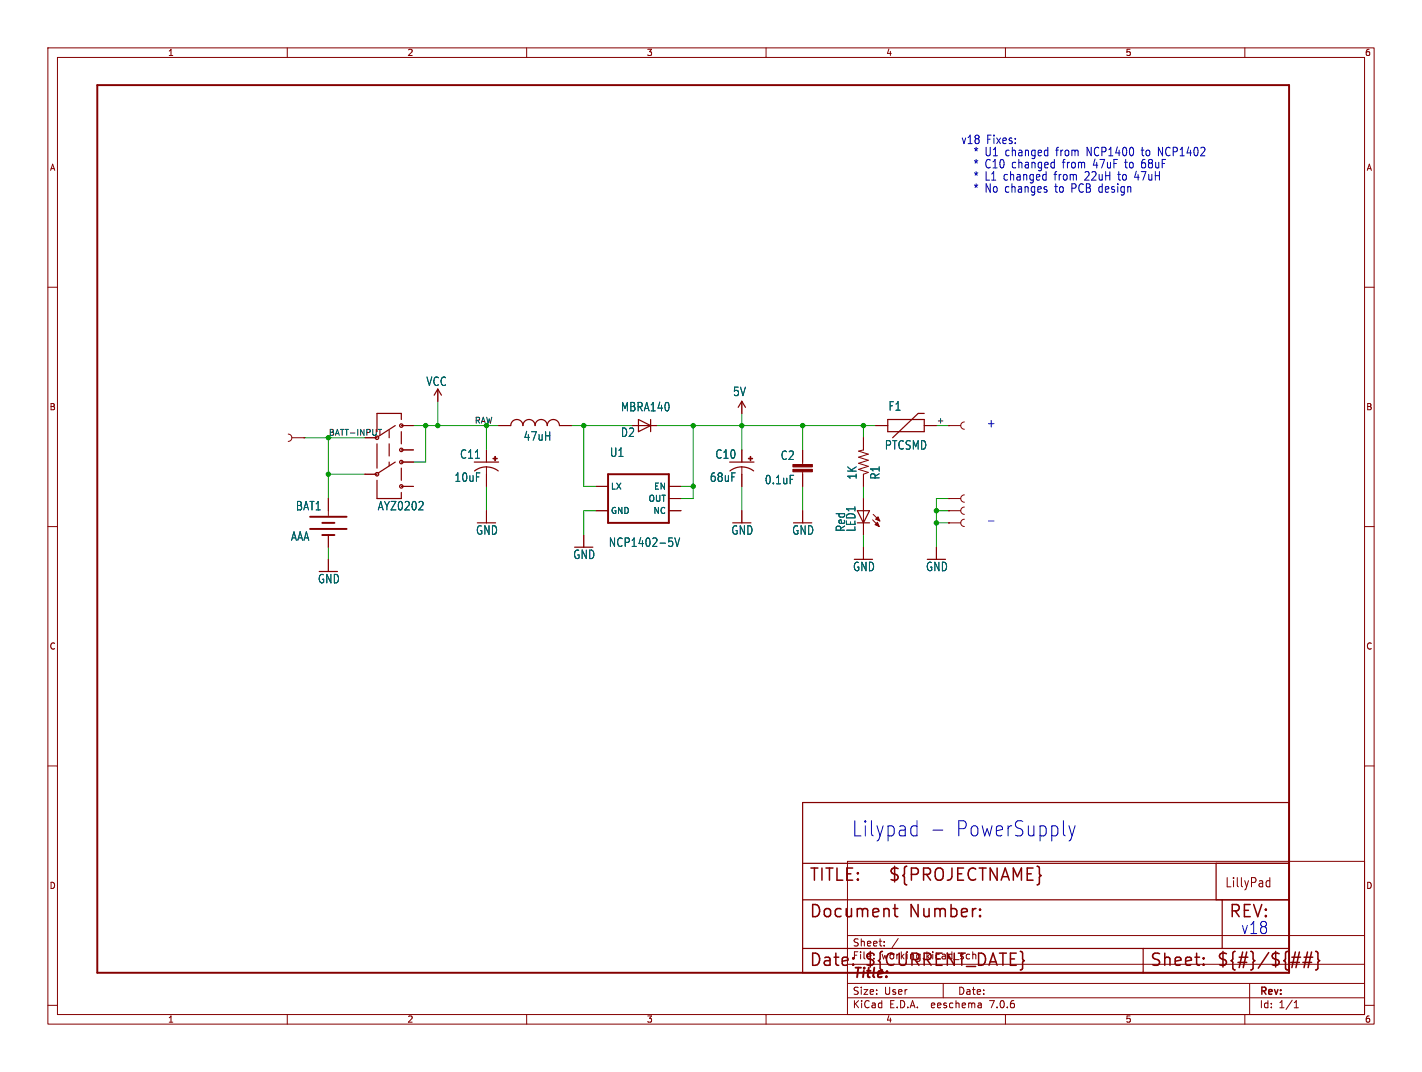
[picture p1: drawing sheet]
<svg xmlns="http://www.w3.org/2000/svg" width="297mm" height="224mm" viewBox="0 0 297 224" stroke-linecap="round" stroke-linejoin="round" font-family="sans-serif">
<g fill="none" stroke="#840000" stroke-width=".21">
<path d="M10 10h277v203.9h-277zM12 12h273v199.9h-273zM60 10v2M110 10v2M160 10v2M210 10v2M260 10v2M10 60h2M285 60h2M60.2 90.7a.76 .76 0 0 1 .8 .7 .76 .76 0 0 1-.8 .8M61 91.4h2.5M63.5 91.4h.1"/>
<path d="M76.2 99.1h2.5M83.8 88.9h2.6M83.8 94h2.6M83.8 96.5h2.6M91.4 81.3v2.5M101.6 94v2.5M101.6 97.5v4.1M104.1 88.9h2.6M116.8 88.9h2.6M132.1 88.9h5.1M154.9 83.8v2.6M154.9 94v2.5"/>
<path d="M154.9 97.5v4.1M167.6 94v3M167.6 98.6v3M180.3 91.4v2.6l-1 .2 2.1 .7-2.1 .6 2.1 .6-2.1 .7 2.1 .6-2.1 .6 2.1 .7-1.1 .4v2.5M182.9 88.9h2.5M193 88.9h2.6M198.1 88.9h.1M198.1 88.9h2.6M201.4 88.1a.76 .76 0 0 0-.7 .8 .76 .76 0 0 0 .7 .8M10 110h2M68.6 104.1v3.6M68.6 111.8v2.5"/>
<path d="M68.6 116.8v2.6M83.8 101.6h2.6M101.6 106.7v2.5M121.9 111.8v2.5M124.5 101.6h2.5M124.5 106.7h2.5M139.7 101.6h2.5M139.7 104.1h2.5M139.7 106.7h2.5M154.9 106.7v2.5M167.6 106.7v2.5M180.3 104.1v7.7"/>
<path d="M180.3 114.3v2.5M182.2 108.6l1.4 1.4M182.4 107.4l1.4 1.4M195.6 114.3v2.5M198.1 106.7h.1M198.1 109.2h.1M198.1 104.1h.1M198.1 104.1h2.6M198.1 106.7h2.6M198.1 109.2h2.6M201.4 105.9a.76 .76 0 0 0-.7 .8 .76 .76 0 0 0 .7 .7M201.4 108.5a.76 .76 0 0 0-.7 .7 .76 .76 0 0 0 .7 .8"/>
<path d="M201.4 103.4a.76 .76 0 0 0-.7 .7 .76 .76 0 0 0 .7 .8M285 110h2M10 160h2M285 160h2M177 179.9h108v32h-108zM177 195.4h108M184.7 197.5v.1M184.7 196.7v.1M187.6 196l-1.3 2M264.5 185.1l.3 .1h.4M265.2 183.3v1.9M265.2 184.1l-.4-.1-.3 .1"/>
<path d="M10 210h2M60 211.9v2M110 211.9v2M160 211.9v2M177 208.4h108M177 205.4h108M177 201.4h108M197 205.4v3M204.9 209.6l.1 .9M205 210.4l-.2 .1M205 209.9h-.2M210 211.9v2"/>
<path d="M260 211.9v2M261 205.4v6.5M270.3 210.5h.9M270.3 209.4l.4-.4v1.5M285 210h2"/>
</g>
<path d="M20.3 17.8h248.9v185.4h-248.9zM127 99.1h12.7v10.1h-12.7zM64.8 108h7.6M64.8 110.5h7.6M67.3 109.2h2.5M67.3 111.8h2.5" fill="none" stroke="#840000" stroke-width=".41"/>
<g fill="none" stroke="#840000" stroke-width=".25">
<path d="M78.7 92.7v5.1M81.3 89.9v1.5M81.3 92.7v2.6M81.3 96.5v.8M82.5 96.5l-3.5 2.3M82.5 88.9l-3.5 2.3M83.8 87.6v-1.2h-5.1v3.8M83.8 90.2v2.5M83.8 97.8v2.5M90.7 82.6l.7-1.3 .8 1.3M99.1 96.5h5M104.1 98.4a4.1 4.1 0 0 0-5 0"/>
<path d="M106.7 88.9a1.27 1.27 0 0 1 1.2-1.3 1.27 1.27 0 0 1 1.3 1.3 1.27 1.27 0 0 1 1.3-1.3 1.27 1.27 0 0 1 1.3 1.3 1.27 1.27 0 0 1 1.2-1.3 1.27 1.27 0 0 1 1.3 1.3 1.27 1.27 0 0 1 1.3-1.3 1.27 1.27 0 0 1 1.2 1.3M133.3 87.6l2.6 1.3-2.6 1.3zM135.9 87.6v2.6M152.4 96.5h5.1M154.2 85.1l.7-1.3 .8 1.3M157.4 98.4a4.1 4.1 0 0 0-4.9 0M185.4 87.6h7.6v2.6h-7.6zM193 86.4h-1.2l-5.4 5M78.7 100.3v3.8h5.1v-1.2M179.1 109.2h2.5M179.1 106.7h2.5l-1.3 2.5zM167.6 167.6h101.6v35.6h-101.6z"/>
<path d="M167.6 198.1h101.6M167.6 180.3h101.6M167.6 188h101.6M238.8 198.1v5.1M254 180.3v7.7M255.3 188v10.1"/>
<circle cx="78.7" cy="91.4" r=".36"/>
<circle cx="78.7" cy="99.1" r=".36"/>
<circle cx="83.8" cy="88.9" r=".36"/>
<circle cx="83.8" cy="94" r=".36"/>
<circle cx="83.8" cy="96.5" r=".36"/>
<circle cx="83.8" cy="101.6" r=".36"/>
</g>
<path d="M87.4 106.5h1M88.3 104.9v.6M139.7 112.4h.7M140.2 113l.3 .4v.4l-.3 .3M140.9 112.4l.6 1.7 .5-1.7" fill="none" stroke="#006464" stroke-width=".21"/>
<g fill="#840000" stroke="#840000" stroke-width=".21">
<path d="M103 95.7h.9v.2h-.9z"/>
<path d="M103.3 95.3h.2v.9h-.2z"/>
<path d="M182.9 108.5l.5-.5 .4 .8z"/>
<path d="M183.3 109.1l.3 .9-.8-.4z"/>
<path d="M165.6 98h4.1v.6h-4.1z"/>
<path d="M165.6 97h4.1v.5h-4.1z"/>
<path d="M156.3 95.7h.9v.2h-.9z"/>
<path d="M156.7 95.3h.1v.9h-.1z"/>
</g>
<g fill="none" stroke="#840000" stroke-width=".32">
<path d="M186.5 189.8h1M186.9 188.9v2.2l.1 .3 .5 .1M204.7 191.2l.1 .2-.1 .1M204.7 191.2l-.1 .2 .1 .1M204.7 189.9v.2M204.7 191.2v.3M204.7 189.9l.1 .1-.1 .1M204.7 189.9l-.1 .1 .1 .1M269.8 199.9h1.8M271.4 198.9l-.7 3.2M272.4 199.9h1.8M273.1 198.9l-.7 3.2"/>
<path d="M273.9 198.9l-.7 3.2M274.8 198.7l.3 .2 .2 .2v1.2l.3 .4-.3 .3v1.2l-.2 .3-.3 .1M178.2 201.4l.1 .1-.1 .1M251.4 201.4l.1 .1-.1 .1M251.4 201.4l-.1 .1 .1 .1M251.4 200.1v.2M251.4 201.4v.2M251.4 200.1l.1 .1-.1 .1M251.4 200.1l-.1 .1 .1 .1M269.6 201h1.8M272.1 201h1.8"/>
</g>
<path d="M79 89.7h.7" fill="none" stroke="#0f0f0f" stroke-width=".21"/>
<g fill="none" stroke="#0000c2" stroke-width=".21">
<path d="M218.5 35.8v1.8M218.5 37.5l-.2 .1M218.6 39.7v.4M218.7 31.4h.1M218.8 30.8v1.7M218.8 32.5h-.1M220.1 33.9l.1 .1M220.2 33.3v1.8M220.2 35l-.1 .1M206.5 108.8h1.1M190.8 172.5l.7 .1M191.5 171.4v3.2"/>
<path d="M191.5 174.5l-.7 .1M194.9 173.4h2M223.3 172.5l.6 2.1M223.9 174.6l-.3 .8-.3 .3M224.5 172.5l-.6 2.1"/>
</g>
<g fill="none" stroke="#009600" stroke-width=".21">
<path d="M63.5 91.4h12.7M68.6 91.4v12.7M68.6 99.1h7.6M86.4 88.9h17.7M88.9 88.9v7.6h-2.5M91.4 83.8v5.1M101.6 88.9v5.1M119.4 88.9h12.7M121.9 88.9v12.7h2.6M137.2 88.9h45.7M144.8 88.9v15.2h-2.6M154.9 86.4v7.6"/>
<path d="M167.6 88.9v5.1M180.3 88.9v2.5M195.6 88.9h2.5M68.6 114.3v2.5M101.6 101.6v5.1M124.5 106.7h-2.6v5.1M142.2 101.6h2.6M154.9 101.6v5.1M167.6 101.6v5.1M180.3 101.6v2.5M180.3 111.8v2.5M195.6 106.7h2.5"/>
<path d="M195.6 109.2h2.5M198.1 104.1h-2.5v10.2"/>
</g>
<g fill="#009600" stroke="#009600" stroke-width=".21">
<circle cx="121.9" cy="88.9" r=".46"/>
<circle cx="101.6" cy="88.9" r=".46"/>
<circle cx="68.6" cy="99.1" r=".46"/>
<circle cx="88.9" cy="88.9" r=".46"/>
<circle cx="91.4" cy="88.9" r=".46"/>
<circle cx="68.6" cy="91.4" r=".46"/>
<circle cx="195.6" cy="109.2" r=".46"/>
<circle cx="167.6" cy="88.9" r=".46"/>
<circle cx="144.8" cy="101.6" r=".46"/>
<circle cx="144.8" cy="88.9" r=".46"/>
<circle cx="154.9" cy="88.9" r=".46"/>
<circle cx="195.6" cy="106.7" r=".46"/>
<circle cx="180.3" cy="88.9" r=".46"/>
</g>
<g font-size="4.4" fill="#0000c2">
<text x="177.8" y="175">Lilypad</text>
<text x="199.4" y="175">PowerSupply</text>
</g>
<g font-size="3.5" fill="#840000">
<text x="168.9" y="184.4">TITLE:</text>
<text x="185.4" y="184.4">${PROJECTNAME}</text>
<text x="168.9" y="192.1">Document</text>
<text x="189.9" y="192.1">Number:</text>
<text x="256.5" y="192.1">REV:</text>
<text x="168.9" y="202.2">Date:</text>
<text x="180.3" y="202.2">${CURRENT_DATE}</text>
<text x="240" y="202.2">Sheet:</text>
<text x="254" y="202.2">${#}/${##}</text>
</g>
<text font-size="3.5" fill="#0000c2" x="259.1" y="195.3">v18</text>
<text font-size="2.8" fill="#840000" x="178" y="204.8">Title:</text>
<text font-size="2.7" fill="#840000" x="255.8" y="185.6">LillyPad</text>
<g font-size="2.5" fill="#0000c2">
<text x="200.7" y="30.2">v18</text>
<text x="203.2" y="32.8">* U1 changed</text>
<text x="203.2" y="35.3">* C10</text>
<text x="206" y="30.2">Fixes:</text>
<text x="211.4" y="35.3">changed</text>
<text x="220.7" y="32.8">from</text>
<text x="222.1" y="35.3">from</text>
<text x="227.2" y="32.8">NCP1400</text>
<text x="228.6" y="35.3">47uF</text>
<text x="235.4" y="35.3">to</text>
<text x="238.9" y="32.8">to</text>
<text x="239" y="35.3">68uF</text>
<text x="242.4" y="32.8">NCP1402</text>
<text x="203.2" y="40.4">* No changes</text>
<text x="203.2" y="37.9">* L1 changed</text>
<text x="220.4" y="37.9">from</text>
<text x="220.5" y="40.4">to</text>
<text x="224" y="40.4">PCB design</text>
<text x="226.8" y="37.9">22uH</text>
<text x="234" y="37.9">to</text>
<text x="237.5" y="37.9">47uH</text>
<text x="206" y="89.4">+</text>
</g>
<g font-size="2.5" fill="#006464">
<text x="89" y="80.8">VCC</text>
<text x="153" y="82.9">5V</text>
<text x="129.6" y="86.1">MBRA140</text>
<text x="185.5" y="86">F1</text>
<text x="109.3" y="92.3">47uH</text>
<text x="127.3" y="95.6">U1</text>
<text x="129.6" y="91.5">D2</text>
<text x="184.7" y="94.1">PTCSMD</text>
<text x="94.8" y="100.9">10uF</text>
<text x="96" y="96">C11</text>
<text x="148.2" y="100.9">68uF</text>
<text x="149.3" y="96">C10</text>
<text x="159.6" y="101.4">0.1uF</text>
<text x="163" y="96.3">C2</text>
<text x="179.1" y="100.3" transform="rotate(-90 179.1 100.3)">1K</text>
<text x="183.9" y="100.3" transform="rotate(-90 183.9 100.3)">R1</text>
<text x="61.7" y="106.8">BAT1</text>
<text x="78.8" y="106.8">AYZ0202</text>
<text x="60.7" y="113.2">AAA</text>
<text x="99.3" y="111.9">GND</text>
<text x="152.7" y="111.9">GND</text>
<text x="165.4" y="111.9">GND</text>
<text x="176.7" y="111.2" transform="rotate(-90 176.7 111.2)">Red</text>
<text x="178.9" y="111.2" transform="rotate(-90 178.9 111.2)">LED1</text>
<text x="119.6" y="117">GND</text>
<text x="127.1" y="114.4">NCP1402-5V</text>
<text x="178.1" y="119.5">GND</text>
<text x="193.3" y="119.5">GND</text>
<text x="66.3" y="122.1">GND</text>
</g>
<g font-size="2.1" fill="#840000">
<text x="178" y="197.9">Sheet:</text>
<text x="178" y="200.6">File:</text>
<text x="184.1" y="200.6">working.kicad_sch</text>
<text x="178" y="208">Size:</text>
<text x="184.7" y="208">User</text>
<text x="200" y="208">Date:</text>
<text x="263" y="208.2">Rev:</text>
<text x="178" y="210.8">KiCad</text>
<text x="185.7" y="210.8">E.D.A.</text>
<text x="194.6" y="210.8">eeschema</text>
<text x="207" y="210.8">7.0.6</text>
<text x="263" y="210.8">Id:</text>
<text x="267.1" y="210.8">1/1</text>
</g>
<g font-size="1.8" fill="#840000">
<text x="35" y="11.9">1</text>
<text x="85" y="11.9">2</text>
<text x="135" y="11.9">3</text>
<text x="185" y="11.9">4</text>
<text x="235" y="11.9">5</text>
<text x="285" y="11.9">6</text>
<text x="10.3" y="35.9">A</text>
<text x="285.3" y="35.9">A</text>
<text x="10.3" y="85.9">B</text>
<text x="285.3" y="85.9">B</text>
<text x="10.3" y="135.9">C</text>
<text x="285.3" y="135.9">C</text>
<text x="10.3" y="185.9">D</text>
<text x="285.3" y="185.9">D</text>
<text x="35" y="213.8">1</text>
<text x="85" y="213.8">2</text>
<text x="135" y="213.8">3</text>
<text x="185" y="213.8">4</text>
<text x="235" y="213.8">5</text>
<text x="285" y="213.8">6</text>
</g>
<g font-size="1.8" fill="#006464">
<text x="127.5" y="107.5">GND</text>
<text x="127.5" y="102.5">LX</text>
<text x="135.4" y="105">OUT</text>
<text x="136.4" y="107.5">NC</text>
<text x="136.5" y="102.5">EN</text>
</g>
<g font-size="1.7" fill="#0f0f0f">
<text x="99.1" y="88.6">RAW</text>
<text x="195.6" y="88.6">+</text>
</g>
<text font-size="1.7" fill="#840000" x="68.6" y="91.1">BATT-INPUT</text>
</svg>
